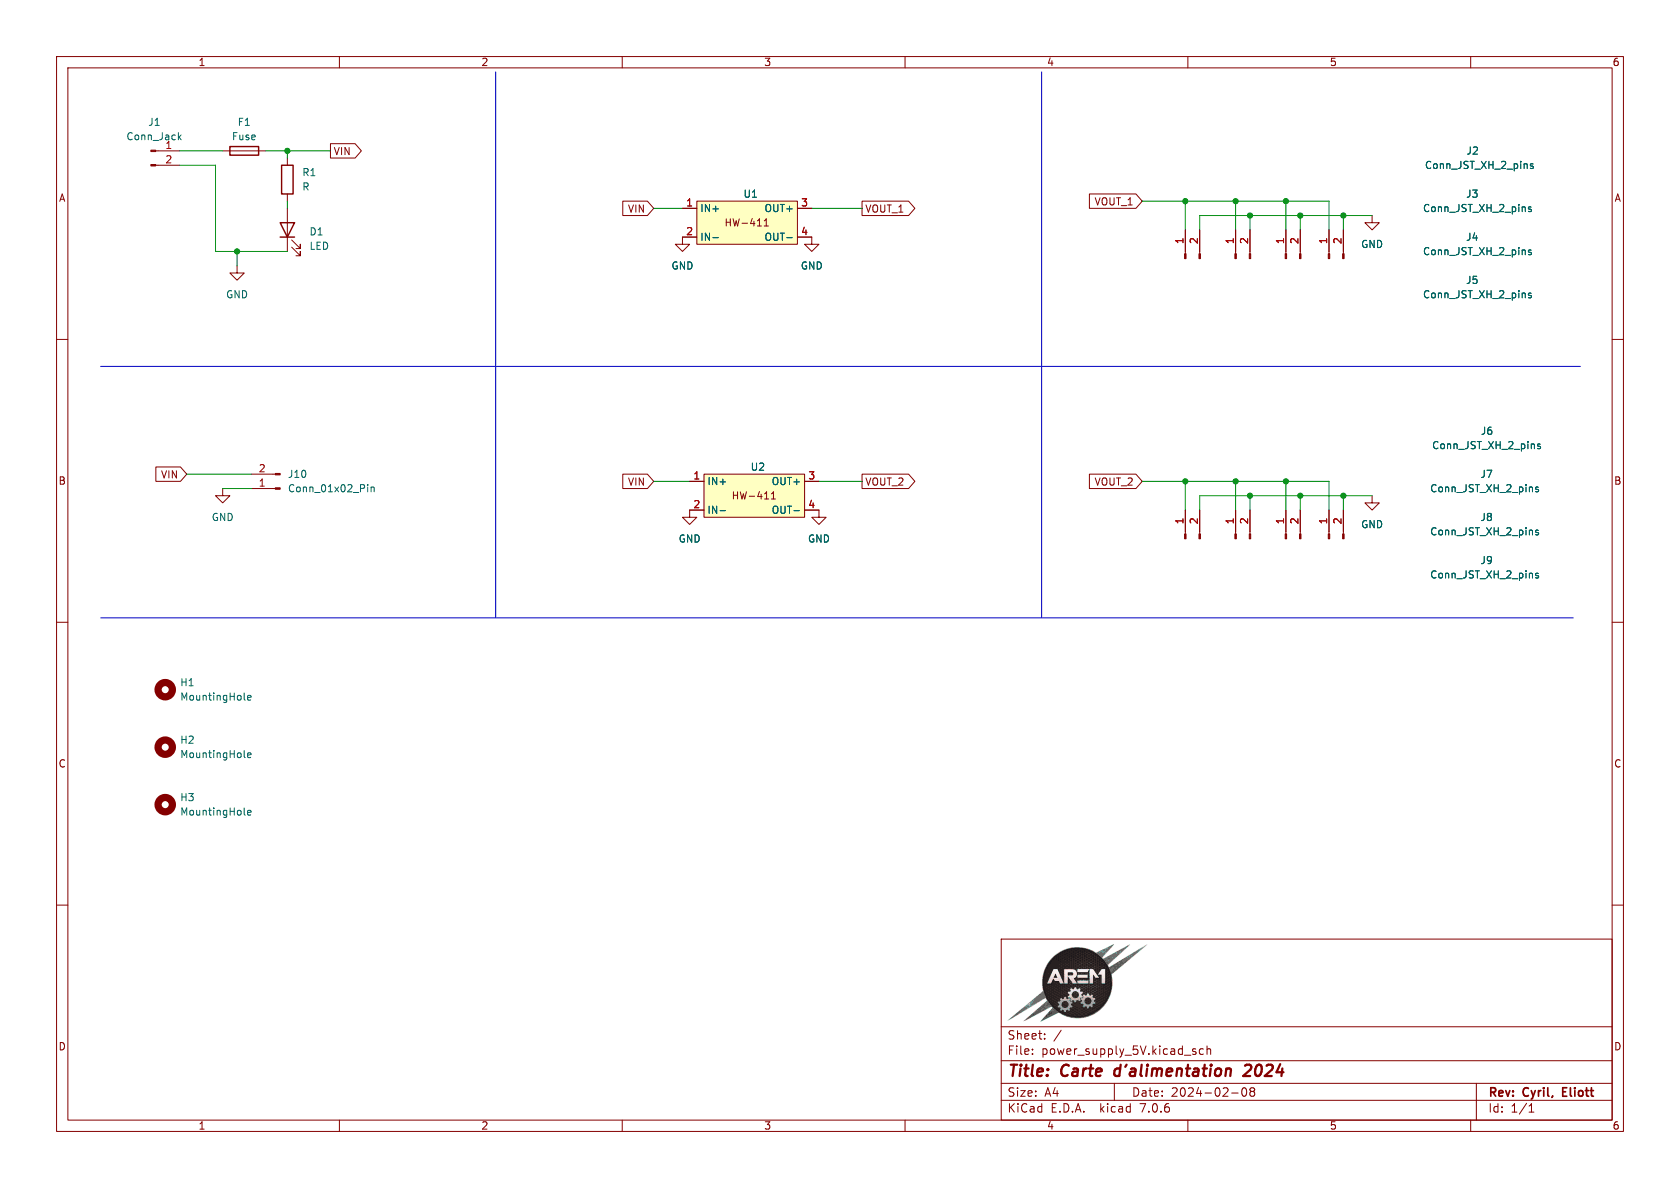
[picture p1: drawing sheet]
(kicad_sch (version 20230121) (generator eeschema)

 (paper "A4")

 (title_block
  (title "Carte d'alimentation 2024")
  (date "2024-02-08")
  (rev "Cyril, Eliott"))

 (lib_symbols
  (symbol "Connector:Conn_01x02_Pin" (pin_names (offset 1.016) hide) (in_bom yes) (on_board yes)
   (property "Reference" "J" (at 0 2.54 0) (effects (font (size 1.27 1.27))))
   (property "Value" "Conn_01x02_Pin" (at 0 -5.08 0) (effects (font (size 1.27 1.27))))
   (property "Footprint" "" (at 0 0 0) (effects (font (size 1.27 1.27)) hide))
   (property "Datasheet" "~" (at 0 0 0) (effects (font (size 1.27 1.27)) hide))
   (property "ki_locked" "" (at 0 0 0) (effects (font (size 1.27 1.27))))
   (symbol "Conn_01x02_Pin_1_1"
    (polyline (pts (xy 1.27 -2.54) (xy 0.8636 -2.54)) (stroke (width 0.1524) (type default)) (fill (type none)))
    (polyline (pts (xy 1.27 0) (xy 0.8636 0)) (stroke (width 0.1524) (type default)) (fill (type none)))
    (rectangle (start 0.8636 -2.413) (end 0 -2.667) (stroke (width 0.1524) (type default)) (fill (type outline)))
    (rectangle (start 0.8636 0.127) (end 0 -0.127) (stroke (width 0.1524) (type default)) (fill (type outline)))
    (pin passive line (at 5.08 0 180) (length 3.81) (name "Pin_1" (effects (font (size 1.27 1.27)))) (number "1" (effects (font (size 1.27 1.27)))))
    (pin passive line (at 5.08 -2.54 180) (length 3.81) (name "Pin_2" (effects (font (size 1.27 1.27)))) (number "2" (effects (font (size 1.27 1.27)))))))
  (symbol "Device:Fuse" (pin_numbers hide) (pin_names (offset 0)) (in_bom yes) (on_board yes)
   (property "Reference" "F" (at 2.032 0 90) (effects (font (size 1.27 1.27))))
   (property "Value" "Fuse" (at -1.905 0 90) (effects (font (size 1.27 1.27))))
   (property "Footprint" "" (at -1.778 0 90) (effects (font (size 1.27 1.27)) hide))
   (property "Datasheet" "~" (at 0 0 0) (effects (font (size 1.27 1.27)) hide))
   (symbol "Fuse_0_1"
    (rectangle (start -0.762 -2.54) (end 0.762 2.54) (stroke (width 0.254) (type default)) (fill (type none)))
    (polyline (pts (xy 0 2.54) (xy 0 -2.54)) (stroke (width 0) (type default)) (fill (type none))))
   (symbol "Fuse_1_1"
    (pin passive line (at 0 3.81 270) (length 1.27) (name "~" (effects (font (size 1.27 1.27)))) (number "1" (effects (font (size 1.27 1.27)))))
    (pin passive line (at 0 -3.81 90) (length 1.27) (name "~" (effects (font (size 1.27 1.27)))) (number "2" (effects (font (size 1.27 1.27)))))))
  (symbol "Device:LED" (pin_numbers hide) (pin_names (offset 1.016) hide) (in_bom yes) (on_board yes)
   (property "Reference" "D" (at 0 2.54 0) (effects (font (size 1.27 1.27))))
   (property "Value" "LED" (at 0 -2.54 0) (effects (font (size 1.27 1.27))))
   (property "Footprint" "" (at 0 0 0) (effects (font (size 1.27 1.27)) hide))
   (property "Datasheet" "~" (at 0 0 0) (effects (font (size 1.27 1.27)) hide))
   (symbol "LED_0_1"
    (polyline (pts (xy -1.27 -1.27) (xy -1.27 1.27)) (stroke (width 0.254) (type default)) (fill (type none)))
    (polyline (pts (xy -1.27 0) (xy 1.27 0)) (stroke (width 0) (type default)) (fill (type none)))
    (polyline (pts (xy 1.27 -1.27) (xy 1.27 1.27) (xy -1.27 0) (xy 1.27 -1.27)) (stroke (width 0.254) (type default)) (fill (type none)))
    (polyline (pts (xy -3.048 -0.762) (xy -4.572 -2.286) (xy -3.81 -2.286) (xy -4.572 -2.286) (xy -4.572 -1.524)) (stroke (width 0) (type default)) (fill (type none)))
    (polyline (pts (xy -1.778 -0.762) (xy -3.302 -2.286) (xy -2.54 -2.286) (xy -3.302 -2.286) (xy -3.302 -1.524)) (stroke (width 0) (type default)) (fill (type none))))
   (symbol "LED_1_1"
    (pin passive line (at -3.81 0 0) (length 2.54) (name "K" (effects (font (size 1.27 1.27)))) (number "1" (effects (font (size 1.27 1.27)))))
    (pin passive line (at 3.81 0 180) (length 2.54) (name "A" (effects (font (size 1.27 1.27)))) (number "2" (effects (font (size 1.27 1.27)))))))
  (symbol "Device:R" (pin_numbers hide) (pin_names (offset 0)) (in_bom yes) (on_board yes)
   (property "Reference" "R" (at 2.032 0 90) (effects (font (size 1.27 1.27))))
   (property "Value" "R" (at 0 0 90) (effects (font (size 1.27 1.27))))
   (property "Footprint" "" (at -1.778 0 90) (effects (font (size 1.27 1.27)) hide))
   (property "Datasheet" "~" (at 0 0 0) (effects (font (size 1.27 1.27)) hide))
   (symbol "R_0_1"
    (rectangle (start -1.016 -2.54) (end 1.016 2.54) (stroke (width 0.254) (type default)) (fill (type none))))
   (symbol "R_1_1"
    (pin passive line (at 0 3.81 270) (length 1.27) (name "~" (effects (font (size 1.27 1.27)))) (number "1" (effects (font (size 1.27 1.27)))))
    (pin passive line (at 0 -3.81 90) (length 1.27) (name "~" (effects (font (size 1.27 1.27)))) (number "2" (effects (font (size 1.27 1.27)))))))
  (symbol "HW_411_1" (in_bom yes) (on_board yes)
   (property "Reference" "U" (at 0 8.89 0) (effects (font (size 1.27 1.27))))
   (property "Value" "" (at 0 0 0) (effects (font (size 1.27 1.27))))
   (property "Footprint" "" (at 0 0 0) (effects (font (size 1.27 1.27)) hide))
   (property "Datasheet" "" (at 0 0 0) (effects (font (size 1.27 1.27)) hide))
   (symbol "HW_411_1_1_1"
    (rectangle (start -8.89 7.62) (end 8.89 0) (stroke (width 0) (type default)) (fill (type background)))
    (text "HW-411" (at 0 3.81 0) (effects (font (size 1.27 1.27))))
    (pin input line (at -11.43 6.35 0) (length 2.54) (name "IN+" (effects (font (size 1.27 1.27)))) (number "1" (effects (font (size 1.27 1.27)))))
    (pin input line (at -11.43 1.27 0) (length 2.54) (name "IN-" (effects (font (size 1.27 1.27)))) (number "2" (effects (font (size 1.27 1.27)))))
    (pin output line (at 11.43 6.35 180) (length 2.54) (name "OUT+" (effects (font (size 1.27 1.27)))) (number "3" (effects (font (size 1.27 1.27)))))
    (pin output line (at 11.43 1.27 180) (length 2.54) (name "OUT-" (effects (font (size 1.27 1.27)))) (number "4" (effects (font (size 1.27 1.27)))))))
  (symbol "Mechanical:MountingHole" (pin_names (offset 1.016)) (in_bom yes) (on_board yes)
   (property "Reference" "H" (at 0 5.08 0) (effects (font (size 1.27 1.27))))
   (property "Value" "MountingHole" (at 0 3.175 0) (effects (font (size 1.27 1.27))))
   (property "Footprint" "" (at 0 0 0) (effects (font (size 1.27 1.27)) hide))
   (property "Datasheet" "~" (at 0 0 0) (effects (font (size 1.27 1.27)) hide))
   (symbol "MountingHole_0_1"
    (circle (center 0 0) (radius 1.27) (stroke (width 1.27) (type default)) (fill (type none)))))
  (symbol "lib_supply_power_5V:HW_411" (in_bom yes) (on_board yes)
   (property "Reference" "U" (at 0 8.89 0) (effects (font (size 1.27 1.27))))
   (property "Value" "" (at 0 0 0) (effects (font (size 1.27 1.27))))
   (property "Footprint" "" (at 0 0 0) (effects (font (size 1.27 1.27)) hide))
   (property "Datasheet" "" (at 0 0 0) (effects (font (size 1.27 1.27)) hide))
   (symbol "HW_411_1_1"
    (rectangle (start -8.89 7.62) (end 8.89 0) (stroke (width 0) (type default)) (fill (type background)))
    (text "HW-411" (at 0 3.81 0) (effects (font (size 1.27 1.27))))
    (pin input line (at -11.43 6.35 0) (length 2.54) (name "IN+" (effects (font (size 1.27 1.27)))) (number "1" (effects (font (size 1.27 1.27)))))
    (pin input line (at -11.43 1.27 0) (length 2.54) (name "IN-" (effects (font (size 1.27 1.27)))) (number "2" (effects (font (size 1.27 1.27)))))
    (pin output line (at 11.43 6.35 180) (length 2.54) (name "OUT+" (effects (font (size 1.27 1.27)))) (number "3" (effects (font (size 1.27 1.27)))))
    (pin output line (at 11.43 1.27 180) (length 2.54) (name "OUT-" (effects (font (size 1.27 1.27)))) (number "4" (effects (font (size 1.27 1.27)))))))
  (symbol "power:GND" (power) (pin_names (offset 0)) (in_bom yes) (on_board yes)
   (property "Reference" "#PWR" (at 0 -6.35 0) (effects (font (size 1.27 1.27)) hide))
   (property "Value" "GND" (at 0 -3.81 0) (effects (font (size 1.27 1.27))))
   (property "Footprint" "" (at 0 0 0) (effects (font (size 1.27 1.27)) hide))
   (property "Datasheet" "" (at 0 0 0) (effects (font (size 1.27 1.27)) hide))
   (symbol "GND_0_1"
    (polyline (pts (xy 0 0) (xy 0 -1.27) (xy 1.27 -1.27) (xy 0 -2.54) (xy -1.27 -1.27) (xy 0 -1.27)) (stroke (width 0) (type default)) (fill (type none))))
   (symbol "GND_1_1"
    (pin power_in line (at 0 0 270) (length 0) hide (name "GND" (effects (font (size 1.27 1.27)))) (number "1" (effects (font (size 1.27 1.27))))))))

 (junction (at 218.44 35.56) (diameter 0) (color 0 0 0 0))
 (junction (at 220.98 87.63) (diameter 0) (color 0 0 0 0))
 (junction (at 50.8 26.67) (diameter 0) (color 0 0 0 0))
 (junction (at 237.49 38.1) (diameter 0) (color 0 0 0 0))
 (junction (at 229.87 87.63) (diameter 0) (color 0 0 0 0))
 (junction (at 209.55 85.09) (diameter 0) (color 0 0 0 0))
 (junction (at 220.98 38.1) (diameter 0) (color 0 0 0 0))
 (junction (at 227.33 35.56) (diameter 0) (color 0 0 0 0))
 (junction (at 41.91 44.45) (diameter 0) (color 0 0 0 0))
 (junction (at 237.49 87.63) (diameter 0) (color 0 0 0 0))
 (junction (at 227.33 85.09) (diameter 0) (color 0 0 0 0))
 (junction (at 218.44 85.09) (diameter 0) (color 0 0 0 0))
 (junction (at 229.87 38.1) (diameter 0) (color 0 0 0 0))
 (junction (at 209.55 35.56) (diameter 0) (color 0 0 0 0))

 (polyline (pts (xy 17.78 64.77) (xy 279.4 64.77)) (stroke (width 0) (type default)))

 (wire (pts (xy 220.98 38.1) (xy 229.87 38.1)) (stroke (width 0) (type default)))
 (wire (pts (xy 115.57 85.09) (xy 121.92 85.09)) (stroke (width 0) (type default)))
 (wire (pts (xy 229.87 38.1) (xy 237.49 38.1)) (stroke (width 0) (type default)))
 (wire (pts (xy 220.98 90.17) (xy 220.98 87.63)) (stroke (width 0) (type default)))
 (wire (pts (xy 46.99 26.67) (xy 50.8 26.67)) (stroke (width 0) (type default)))
 (wire (pts (xy 31.75 26.67) (xy 39.37 26.67)) (stroke (width 0) (type default)))
 (wire (pts (xy 143.51 36.83) (xy 152.4 36.83)) (stroke (width 0) (type default)))
 (wire (pts (xy 33.02 83.82) (xy 44.45 83.82)) (stroke (width 0) (type default)))
 (wire (pts (xy 220.98 40.64) (xy 220.98 38.1)) (stroke (width 0) (type default)))
 (wire (pts (xy 209.55 40.64) (xy 209.55 35.56)) (stroke (width 0) (type default)))
 (polyline (pts (xy 184.15 12.7) (xy 184.15 64.77)) (stroke (width 0) (type default)))
 (polyline (pts (xy 184.15 64.77) (xy 184.15 109.22)) (stroke (width 0) (type default)))

 (wire (pts (xy 218.44 90.17) (xy 218.44 85.09)) (stroke (width 0) (type default)))
 (wire (pts (xy 209.55 90.17) (xy 209.55 85.09)) (stroke (width 0) (type default)))
 (wire (pts (xy 115.57 36.83) (xy 120.65 36.83)) (stroke (width 0) (type default)))
 (wire (pts (xy 227.33 35.56) (xy 218.44 35.56)) (stroke (width 0) (type default)))
 (wire (pts (xy 227.33 85.09) (xy 218.44 85.09)) (stroke (width 0) (type default)))
 (wire (pts (xy 234.95 35.56) (xy 227.33 35.56)) (stroke (width 0) (type default)))
 (wire (pts (xy 218.44 85.09) (xy 209.55 85.09)) (stroke (width 0) (type default)))
 (wire (pts (xy 209.55 35.56) (xy 201.93 35.56)) (stroke (width 0) (type default)))
 (wire (pts (xy 50.8 35.56) (xy 50.8 36.83)) (stroke (width 0) (type default)))
 (wire (pts (xy 50.8 26.67) (xy 58.42 26.67)) (stroke (width 0) (type default)))
 (wire (pts (xy 229.87 87.63) (xy 229.87 90.17)) (stroke (width 0) (type default)))
 (wire (pts (xy 218.44 35.56) (xy 209.55 35.56)) (stroke (width 0) (type default)))
 (wire (pts (xy 220.98 87.63) (xy 229.87 87.63)) (stroke (width 0) (type default)))
 (wire (pts (xy 237.49 38.1) (xy 237.49 40.64)) (stroke (width 0) (type default)))
 (polyline (pts (xy 17.78 109.22) (xy 278.13 109.22)) (stroke (width 0) (type default)))

 (wire (pts (xy 234.95 85.09) (xy 227.33 85.09)) (stroke (width 0) (type default)))
 (wire (pts (xy 144.78 85.09) (xy 152.4 85.09)) (stroke (width 0) (type default)))
 (wire (pts (xy 234.95 90.17) (xy 234.95 85.09)) (stroke (width 0) (type default)))
 (wire (pts (xy 229.87 38.1) (xy 229.87 40.64)) (stroke (width 0) (type default)))
 (wire (pts (xy 41.91 44.45) (xy 38.1 44.45)) (stroke (width 0) (type default)))
 (wire (pts (xy 212.09 40.64) (xy 212.09 38.1)) (stroke (width 0) (type default)))
 (wire (pts (xy 218.44 40.64) (xy 218.44 35.56)) (stroke (width 0) (type default)))
 (wire (pts (xy 212.09 38.1) (xy 220.98 38.1)) (stroke (width 0) (type default)))
 (wire (pts (xy 229.87 87.63) (xy 237.49 87.63)) (stroke (width 0) (type default)))
 (polyline (pts (xy 87.63 64.77) (xy 87.63 109.22)) (stroke (width 0) (type default)))

 (wire (pts (xy 237.49 87.63) (xy 242.57 87.63)) (stroke (width 0) (type default)))
 (polyline (pts (xy 87.63 12.7) (xy 87.63 64.77)) (stroke (width 0) (type default)))

 (wire (pts (xy 50.8 26.67) (xy 50.8 27.94)) (stroke (width 0) (type default)))
 (wire (pts (xy 237.49 38.1) (xy 242.57 38.1)) (stroke (width 0) (type default)))
 (wire (pts (xy 209.55 85.09) (xy 201.93 85.09)) (stroke (width 0) (type default)))
 (wire (pts (xy 50.8 44.45) (xy 41.91 44.45)) (stroke (width 0) (type default)))
 (wire (pts (xy 237.49 87.63) (xy 237.49 90.17)) (stroke (width 0) (type default)))
 (wire (pts (xy 31.75 29.21) (xy 38.1 29.21)) (stroke (width 0) (type default)))
 (wire (pts (xy 227.33 40.64) (xy 227.33 35.56)) (stroke (width 0) (type default)))
 (wire (pts (xy 234.95 40.64) (xy 234.95 35.56)) (stroke (width 0) (type default)))
 (wire (pts (xy 39.37 86.36) (xy 44.45 86.36)) (stroke (width 0) (type default)))
 (wire (pts (xy 38.1 29.21) (xy 38.1 44.45)) (stroke (width 0) (type default)))
 (wire (pts (xy 41.91 44.45) (xy 41.91 46.99)) (stroke (width 0) (type default)))
 (wire (pts (xy 227.33 90.17) (xy 227.33 85.09)) (stroke (width 0) (type default)))
 (wire (pts (xy 212.09 90.17) (xy 212.09 87.63)) (stroke (width 0) (type default)))
 (wire (pts (xy 212.09 87.63) (xy 220.98 87.63)) (stroke (width 0) (type default)))

 (image (at 190.5 173.99) (scale 0.386827)
  (data))

 (global_label "VIN" (shape input) (at 115.57 36.83 180) (fields_autoplaced) (effects (font (size 1.27 1.27)) (justify right))
  (property "Intersheetrefs" "${INTERSHEET_REFS}" (at 109.5609 36.83 0) (effects (font (size 1.27 1.27)) (justify right) hide)))
 (global_label "VOUT_1" (shape output) (at 152.4 36.83 0) (fields_autoplaced) (effects (font (size 1.27 1.27)) (justify left))
  (property "Intersheetrefs" "${INTERSHEET_REFS}" (at 162.2795 36.83 0) (effects (font (size 1.27 1.27)) (justify left) hide)))
 (global_label "VOUT_2" (shape output) (at 152.4 85.09 0) (fields_autoplaced) (effects (font (size 1.27 1.27)) (justify left))
  (property "Intersheetrefs" "${INTERSHEET_REFS}" (at 162.2795 85.09 0) (effects (font (size 1.27 1.27)) (justify left) hide)))
 (global_label "VIN" (shape input) (at 115.57 85.09 180) (fields_autoplaced) (effects (font (size 1.27 1.27)) (justify right))
  (property "Intersheetrefs" "${INTERSHEET_REFS}" (at 109.5609 85.09 0) (effects (font (size 1.27 1.27)) (justify right) hide)))
 (global_label "VOUT_1" (shape input) (at 201.93 35.56 180) (fields_autoplaced) (effects (font (size 1.27 1.27)) (justify right))
  (property "Intersheetrefs" "${INTERSHEET_REFS}" (at 192.0505 35.56 0) (effects (font (size 1.27 1.27)) (justify right) hide)))
 (global_label "VIN" (shape output) (at 58.42 26.67 0) (fields_autoplaced) (effects (font (size 1.27 1.27)) (justify left))
  (property "Intersheetrefs" "${INTERSHEET_REFS}" (at 64.4291 26.67 0) (effects (font (size 1.27 1.27)) (justify left) hide)))
 (global_label "VIN" (shape input) (at 33.02 83.82 180) (fields_autoplaced) (effects (font (size 1.27 1.27)) (justify right))
  (property "Intersheetrefs" "${INTERSHEET_REFS}" (at 27.0109 83.82 0) (effects (font (size 1.27 1.27)) (justify right) hide)))
 (global_label "VOUT_2" (shape input) (at 201.93 85.09 180) (fields_autoplaced) (effects (font (size 1.27 1.27)) (justify right))
  (property "Intersheetrefs" "${INTERSHEET_REFS}" (at 192.0505 85.09 0) (effects (font (size 1.27 1.27)) (justify right) hide)))

 (symbol (lib_id "Device:R") (at 50.8 31.75 0) (unit 1) (in_bom yes) (on_board yes) (dnp no) (fields_autoplaced)
  (property "Reference" "R1" (at 53.34 30.48 0) (effects (font (size 1.27 1.27)) (justify left)))
  (property "Value" "R" (at 53.34 33.02 0) (effects (font (size 1.27 1.27)) (justify left)))
  (property "Footprint" "Resistor_SMD:R_2816_7142Metric" (at 49.022 31.75 90) (effects (font (size 1.27 1.27)) hide))
  (property "Datasheet" "~" (at 50.8 31.75 0) (effects (font (size 1.27 1.27)) hide)) (pin "1") (pin "2"))

 (symbol (lib_name "HW_411_1") (lib_id "lib_supply_power_5V:HW_411") (at 132.08 43.18 0) (unit 1) (in_bom yes) (on_board yes) (dnp no) (fields_autoplaced)
  (property "Reference" "U1" (at 132.715 34.29 0) (effects (font (size 1.27 1.27))))
  (property "Value" "~" (at 132.08 43.18 0) (effects (font (size 1.27 1.27))))
  (property "Footprint" "lib_supply_power_5V:HW_411" (at 132.08 43.18 0) (effects (font (size 1.27 1.27)) hide))
  (property "Datasheet" "" (at 132.08 43.18 0) (effects (font (size 1.27 1.27)) hide)) (pin "1") (pin "2") (pin "3") (pin "4"))

 (symbol (lib_id "Device:LED") (at 50.8 40.64 90) (unit 1) (in_bom yes) (on_board yes) (dnp no) (fields_autoplaced)
  (property "Reference" "D1" (at 54.61 40.9575 90) (effects (font (size 1.27 1.27)) (justify right)))
  (property "Value" "LED" (at 54.61 43.4975 90) (effects (font (size 1.27 1.27)) (justify right)))
  (property "Footprint" "LED_THT:LED_D3.0mm" (at 50.8 40.64 0) (effects (font (size 1.27 1.27)) hide))
  (property "Datasheet" "~" (at 50.8 40.64 0) (effects (font (size 1.27 1.27)) hide)) (pin "1") (pin "2"))

 (symbol (lib_id "Connector:Conn_01x02_Pin") (at 227.33 95.25 90) (unit 1) (in_bom yes) (on_board yes) (dnp no)
  (property "Reference" "J8" (at 261.62 91.44 90) (effects (font (size 1.27 1.27)) (justify right)))
  (property "Value" "Conn_JST_XH_2_pins" (at 252.73 93.98 90) (effects (font (size 1.27 1.27)) (justify right)))
  (property "Footprint" "Connector_JST:JST_XH_B2B-XH-A_1x02_P2.50mm_Vertical" (at 227.33 95.25 0) (effects (font (size 1.27 1.27)) hide))
  (property "Datasheet" "~" (at 227.33 95.25 0) (effects (font (size 1.27 1.27)) hide)) (pin "1") (pin "2"))

 (symbol (lib_id "power:GND") (at 144.78 90.17 0) (unit 1) (in_bom yes) (on_board yes) (dnp no) (fields_autoplaced)
  (property "Reference" "#PWR05" (at 144.78 96.52 0) (effects (font (size 1.27 1.27)) hide))
  (property "Value" "GND" (at 144.78 95.25 0) (effects (font (size 1.27 1.27))))
  (property "Footprint" "" (at 144.78 90.17 0) (effects (font (size 1.27 1.27)) hide))
  (property "Datasheet" "" (at 144.78 90.17 0) (effects (font (size 1.27 1.27)) hide)) (pin "1"))

 (symbol (lib_id "Device:Fuse") (at 43.18 26.67 90) (unit 1) (in_bom yes) (on_board yes) (dnp no) (fields_autoplaced)
  (property "Reference" "F1" (at 43.18 21.59 90) (effects (font (size 1.27 1.27))))
  (property "Value" "Fuse" (at 43.18 24.13 90) (effects (font (size 1.27 1.27))))
  (property "Footprint" "Fuse:Fuse_BelFuse_0ZRE0100FF_L18.7mm_W5.1mm" (at 43.18 28.448 90) (effects (font (size 1.27 1.27)) hide))
  (property "Datasheet" "~" (at 43.18 26.67 0) (effects (font (size 1.27 1.27)) hide)) (pin "1") (pin "2"))

 (symbol (lib_id "Mechanical:MountingHole") (at 29.21 142.24 0) (unit 1) (in_bom yes) (on_board yes) (dnp no) (fields_autoplaced)
  (property "Reference" "H3" (at 31.75 140.97 0) (effects (font (size 1.27 1.27)) (justify left)))
  (property "Value" "MountingHole" (at 31.75 143.51 0) (effects (font (size 1.27 1.27)) (justify left)))
  (property "Footprint" "MountingHole:MountingHole_3mm" (at 29.21 142.24 0) (effects (font (size 1.27 1.27)) hide))
  (property "Datasheet" "~" (at 29.21 142.24 0) (effects (font (size 1.27 1.27)) hide)))

 (symbol (lib_id "Connector:Conn_01x02_Pin") (at 49.53 86.36 180) (unit 1) (in_bom yes) (on_board yes) (dnp no) (fields_autoplaced)
  (property "Reference" "J10" (at 50.8 83.82 0) (effects (font (size 1.27 1.27)) (justify right)))
  (property "Value" "Conn_01x02_Pin" (at 50.8 86.36 0) (effects (font (size 1.27 1.27)) (justify right)))
  (property "Footprint" "lib_supply_power_5V:AMASS_XT60PW-M" (at 49.53 86.36 0) (effects (font (size 1.27 1.27)) hide))
  (property "Datasheet" "~" (at 49.53 86.36 0) (effects (font (size 1.27 1.27)) hide)) (pin "1") (pin "2"))

 (symbol (lib_id "power:GND") (at 143.51 41.91 0) (unit 1) (in_bom yes) (on_board yes) (dnp no) (fields_autoplaced)
  (property "Reference" "#PWR03" (at 143.51 48.26 0) (effects (font (size 1.27 1.27)) hide))
  (property "Value" "GND" (at 143.51 46.99 0) (effects (font (size 1.27 1.27))))
  (property "Footprint" "" (at 143.51 41.91 0) (effects (font (size 1.27 1.27)) hide))
  (property "Datasheet" "" (at 143.51 41.91 0) (effects (font (size 1.27 1.27)) hide)) (pin "1"))

 (symbol (lib_id "power:GND") (at 120.65 41.91 0) (unit 1) (in_bom yes) (on_board yes) (dnp no) (fields_autoplaced)
  (property "Reference" "#PWR02" (at 120.65 48.26 0) (effects (font (size 1.27 1.27)) hide))
  (property "Value" "GND" (at 120.65 46.99 0) (effects (font (size 1.27 1.27))))
  (property "Footprint" "" (at 120.65 41.91 0) (effects (font (size 1.27 1.27)) hide))
  (property "Datasheet" "" (at 120.65 41.91 0) (effects (font (size 1.27 1.27)) hide)) (pin "1"))

 (symbol (lib_id "power:GND") (at 39.37 86.36 0) (unit 1) (in_bom yes) (on_board yes) (dnp no) (fields_autoplaced)
  (property "Reference" "#PWR08" (at 39.37 92.71 0) (effects (font (size 1.27 1.27)) hide))
  (property "Value" "GND" (at 39.37 91.44 0) (effects (font (size 1.27 1.27))))
  (property "Footprint" "" (at 39.37 86.36 0) (effects (font (size 1.27 1.27)) hide))
  (property "Datasheet" "" (at 39.37 86.36 0) (effects (font (size 1.27 1.27)) hide)) (pin "1"))

 (symbol (lib_id "Mechanical:MountingHole") (at 29.21 132.08 0) (unit 1) (in_bom yes) (on_board yes) (dnp no) (fields_autoplaced)
  (property "Reference" "H2" (at 31.75 130.81 0) (effects (font (size 1.27 1.27)) (justify left)))
  (property "Value" "MountingHole" (at 31.75 133.35 0) (effects (font (size 1.27 1.27)) (justify left)))
  (property "Footprint" "MountingHole:MountingHole_3mm" (at 29.21 132.08 0) (effects (font (size 1.27 1.27)) hide))
  (property "Datasheet" "~" (at 29.21 132.08 0) (effects (font (size 1.27 1.27)) hide)))

 (symbol (lib_id "Connector:Conn_01x02_Pin") (at 234.95 45.72 90) (unit 1) (in_bom yes) (on_board yes) (dnp no)
  (property "Reference" "J5" (at 259.08 49.53 90) (effects (font (size 1.27 1.27)) (justify right)))
  (property "Value" "Conn_JST_XH_2_pins" (at 251.46 52.07 90) (effects (font (size 1.27 1.27)) (justify right)))
  (property "Footprint" "Connector_JST:JST_XH_B2B-XH-A_1x02_P2.50mm_Vertical" (at 234.95 45.72 0) (effects (font (size 1.27 1.27)) hide))
  (property "Datasheet" "~" (at 234.95 45.72 0) (effects (font (size 1.27 1.27)) hide)) (pin "1") (pin "2"))

 (symbol (lib_id "Connector:Conn_01x02_Pin") (at 209.55 45.72 90) (unit 1) (in_bom yes) (on_board yes) (dnp no)
  (property "Reference" "J2" (at 260.35 26.67 90) (effects (font (size 1.27 1.27))))
  (property "Value" "Conn_JST_XH_2_pins" (at 261.62 29.21 90) (effects (font (size 1.27 1.27))))
  (property "Footprint" "Connector_JST:JST_XH_B2B-XH-A_1x02_P2.50mm_Vertical" (at 209.55 45.72 0) (effects (font (size 1.27 1.27)) hide))
  (property "Datasheet" "~" (at 209.55 45.72 0) (effects (font (size 1.27 1.27)) hide)) (pin "1") (pin "2"))

 (symbol (lib_id "power:GND") (at 242.57 38.1 0) (unit 1) (in_bom yes) (on_board yes) (dnp no) (fields_autoplaced)
  (property "Reference" "#PWR07" (at 242.57 44.45 0) (effects (font (size 1.27 1.27)) hide))
  (property "Value" "GND" (at 242.57 43.18 0) (effects (font (size 1.27 1.27))))
  (property "Footprint" "" (at 242.57 38.1 0) (effects (font (size 1.27 1.27)) hide))
  (property "Datasheet" "" (at 242.57 38.1 0) (effects (font (size 1.27 1.27)) hide)) (pin "1"))

 (symbol (lib_id "Connector:Conn_01x02_Pin") (at 209.55 95.25 90) (unit 1) (in_bom yes) (on_board yes) (dnp no)
  (property "Reference" "J6" (at 262.89 76.2 90) (effects (font (size 1.27 1.27))))
  (property "Value" "Conn_JST_XH_2_pins" (at 262.89 78.74 90) (effects (font (size 1.27 1.27))))
  (property "Footprint" "Connector_JST:JST_XH_B2B-XH-A_1x02_P2.50mm_Vertical" (at 209.55 95.25 0) (effects (font (size 1.27 1.27)) hide))
  (property "Datasheet" "~" (at 209.55 95.25 0) (effects (font (size 1.27 1.27)) hide)) (pin "1") (pin "2"))

 (symbol (lib_id "Connector:Conn_01x02_Pin") (at 26.67 26.67 0) (unit 1) (in_bom yes) (on_board yes) (dnp no) (fields_autoplaced)
  (property "Reference" "J1" (at 27.305 21.59 0) (effects (font (size 1.27 1.27))))
  (property "Value" "Conn_Jack" (at 27.305 24.13 0) (effects (font (size 1.27 1.27))))
  (property "Footprint" "Connector_BarrelJack:BarrelJack_Horizontal" (at 26.67 26.67 0) (effects (font (size 1.27 1.27)) hide))
  (property "Datasheet" "~" (at 26.67 26.67 0) (effects (font (size 1.27 1.27)) hide)) (pin "1") (pin "2"))

 (symbol (lib_id "Connector:Conn_01x02_Pin") (at 218.44 95.25 90) (unit 1) (in_bom yes) (on_board yes) (dnp no)
  (property "Reference" "J7" (at 261.62 83.82 90) (effects (font (size 1.27 1.27)) (justify right)))
  (property "Value" "Conn_JST_XH_2_pins" (at 252.73 86.36 90) (effects (font (size 1.27 1.27)) (justify right)))
  (property "Footprint" "Connector_JST:JST_XH_B2B-XH-A_1x02_P2.50mm_Vertical" (at 218.44 95.25 0) (effects (font (size 1.27 1.27)) hide))
  (property "Datasheet" "~" (at 218.44 95.25 0) (effects (font (size 1.27 1.27)) hide)) (pin "1") (pin "2"))

 (symbol (lib_id "Connector:Conn_01x02_Pin") (at 218.44 45.72 90) (unit 1) (in_bom yes) (on_board yes) (dnp no)
  (property "Reference" "J3" (at 259.08 34.29 90) (effects (font (size 1.27 1.27)) (justify right)))
  (property "Value" "Conn_JST_XH_2_pins" (at 251.46 36.83 90) (effects (font (size 1.27 1.27)) (justify right)))
  (property "Footprint" "Connector_JST:JST_XH_B2B-XH-A_1x02_P2.50mm_Vertical" (at 218.44 45.72 0) (effects (font (size 1.27 1.27)) hide))
  (property "Datasheet" "~" (at 218.44 45.72 0) (effects (font (size 1.27 1.27)) hide)) (pin "1") (pin "2"))

 (symbol (lib_id "Connector:Conn_01x02_Pin") (at 227.33 45.72 90) (unit 1) (in_bom yes) (on_board yes) (dnp no)
  (property "Reference" "J4" (at 259.08 41.91 90) (effects (font (size 1.27 1.27)) (justify right)))
  (property "Value" "Conn_JST_XH_2_pins" (at 251.46 44.45 90) (effects (font (size 1.27 1.27)) (justify right)))
  (property "Footprint" "Connector_JST:JST_XH_B2B-XH-A_1x02_P2.50mm_Vertical" (at 227.33 45.72 0) (effects (font (size 1.27 1.27)) hide))
  (property "Datasheet" "~" (at 227.33 45.72 0) (effects (font (size 1.27 1.27)) hide)) (pin "1") (pin "2"))

 (symbol (lib_id "power:GND") (at 121.92 90.17 0) (unit 1) (in_bom yes) (on_board yes) (dnp no) (fields_autoplaced)
  (property "Reference" "#PWR04" (at 121.92 96.52 0) (effects (font (size 1.27 1.27)) hide))
  (property "Value" "GND" (at 121.92 95.25 0) (effects (font (size 1.27 1.27))))
  (property "Footprint" "" (at 121.92 90.17 0) (effects (font (size 1.27 1.27)) hide))
  (property "Datasheet" "" (at 121.92 90.17 0) (effects (font (size 1.27 1.27)) hide)) (pin "1"))

 (symbol (lib_id "power:GND") (at 242.57 87.63 0) (unit 1) (in_bom yes) (on_board yes) (dnp no) (fields_autoplaced)
  (property "Reference" "#PWR06" (at 242.57 93.98 0) (effects (font (size 1.27 1.27)) hide))
  (property "Value" "GND" (at 242.57 92.71 0) (effects (font (size 1.27 1.27))))
  (property "Footprint" "" (at 242.57 87.63 0) (effects (font (size 1.27 1.27)) hide))
  (property "Datasheet" "" (at 242.57 87.63 0) (effects (font (size 1.27 1.27)) hide)) (pin "1"))

 (symbol (lib_id "Mechanical:MountingHole") (at 29.21 121.92 0) (unit 1) (in_bom yes) (on_board yes) (dnp no) (fields_autoplaced)
  (property "Reference" "H1" (at 31.75 120.65 0) (effects (font (size 1.27 1.27)) (justify left)))
  (property "Value" "MountingHole" (at 31.75 123.19 0) (effects (font (size 1.27 1.27)) (justify left)))
  (property "Footprint" "MountingHole:MountingHole_3mm" (at 29.21 121.92 0) (effects (font (size 1.27 1.27)) hide))
  (property "Datasheet" "~" (at 29.21 121.92 0) (effects (font (size 1.27 1.27)) hide)))

 (symbol (lib_id "Connector:Conn_01x02_Pin") (at 234.95 95.25 90) (unit 1) (in_bom yes) (on_board yes) (dnp no)
  (property "Reference" "J9" (at 261.62 99.06 90) (effects (font (size 1.27 1.27)) (justify right)))
  (property "Value" "Conn_JST_XH_2_pins" (at 252.73 101.6 90) (effects (font (size 1.27 1.27)) (justify right)))
  (property "Footprint" "Connector_JST:JST_XH_B2B-XH-A_1x02_P2.50mm_Vertical" (at 234.95 95.25 0) (effects (font (size 1.27 1.27)) hide))
  (property "Datasheet" "~" (at 234.95 95.25 0) (effects (font (size 1.27 1.27)) hide)) (pin "1") (pin "2"))

 (symbol (lib_id "power:GND") (at 41.91 46.99 0) (unit 1) (in_bom yes) (on_board yes) (dnp no) (fields_autoplaced)
  (property "Reference" "#PWR01" (at 41.91 53.34 0) (effects (font (size 1.27 1.27)) hide))
  (property "Value" "GND" (at 41.91 52.07 0) (effects (font (size 1.27 1.27))))
  (property "Footprint" "" (at 41.91 46.99 0) (effects (font (size 1.27 1.27)) hide))
  (property "Datasheet" "" (at 41.91 46.99 0) (effects (font (size 1.27 1.27)) hide)) (pin "1"))

 (symbol (lib_id "lib_supply_power_5V:HW_411") (at 133.35 91.44 0) (unit 1) (in_bom yes) (on_board yes) (dnp no) (fields_autoplaced)
  (property "Reference" "U2" (at 133.985 82.55 0) (effects (font (size 1.27 1.27))))
  (property "Value" "~" (at 133.35 91.44 0) (effects (font (size 1.27 1.27))))
  (property "Footprint" "lib_supply_power_5V:HW_411" (at 133.35 91.44 0) (effects (font (size 1.27 1.27)) hide))
  (property "Datasheet" "" (at 133.35 91.44 0) (effects (font (size 1.27 1.27)) hide)) (pin "1") (pin "2") (pin "3") (pin "4"))

 (sheet_instances (path "" (page "1"))))
